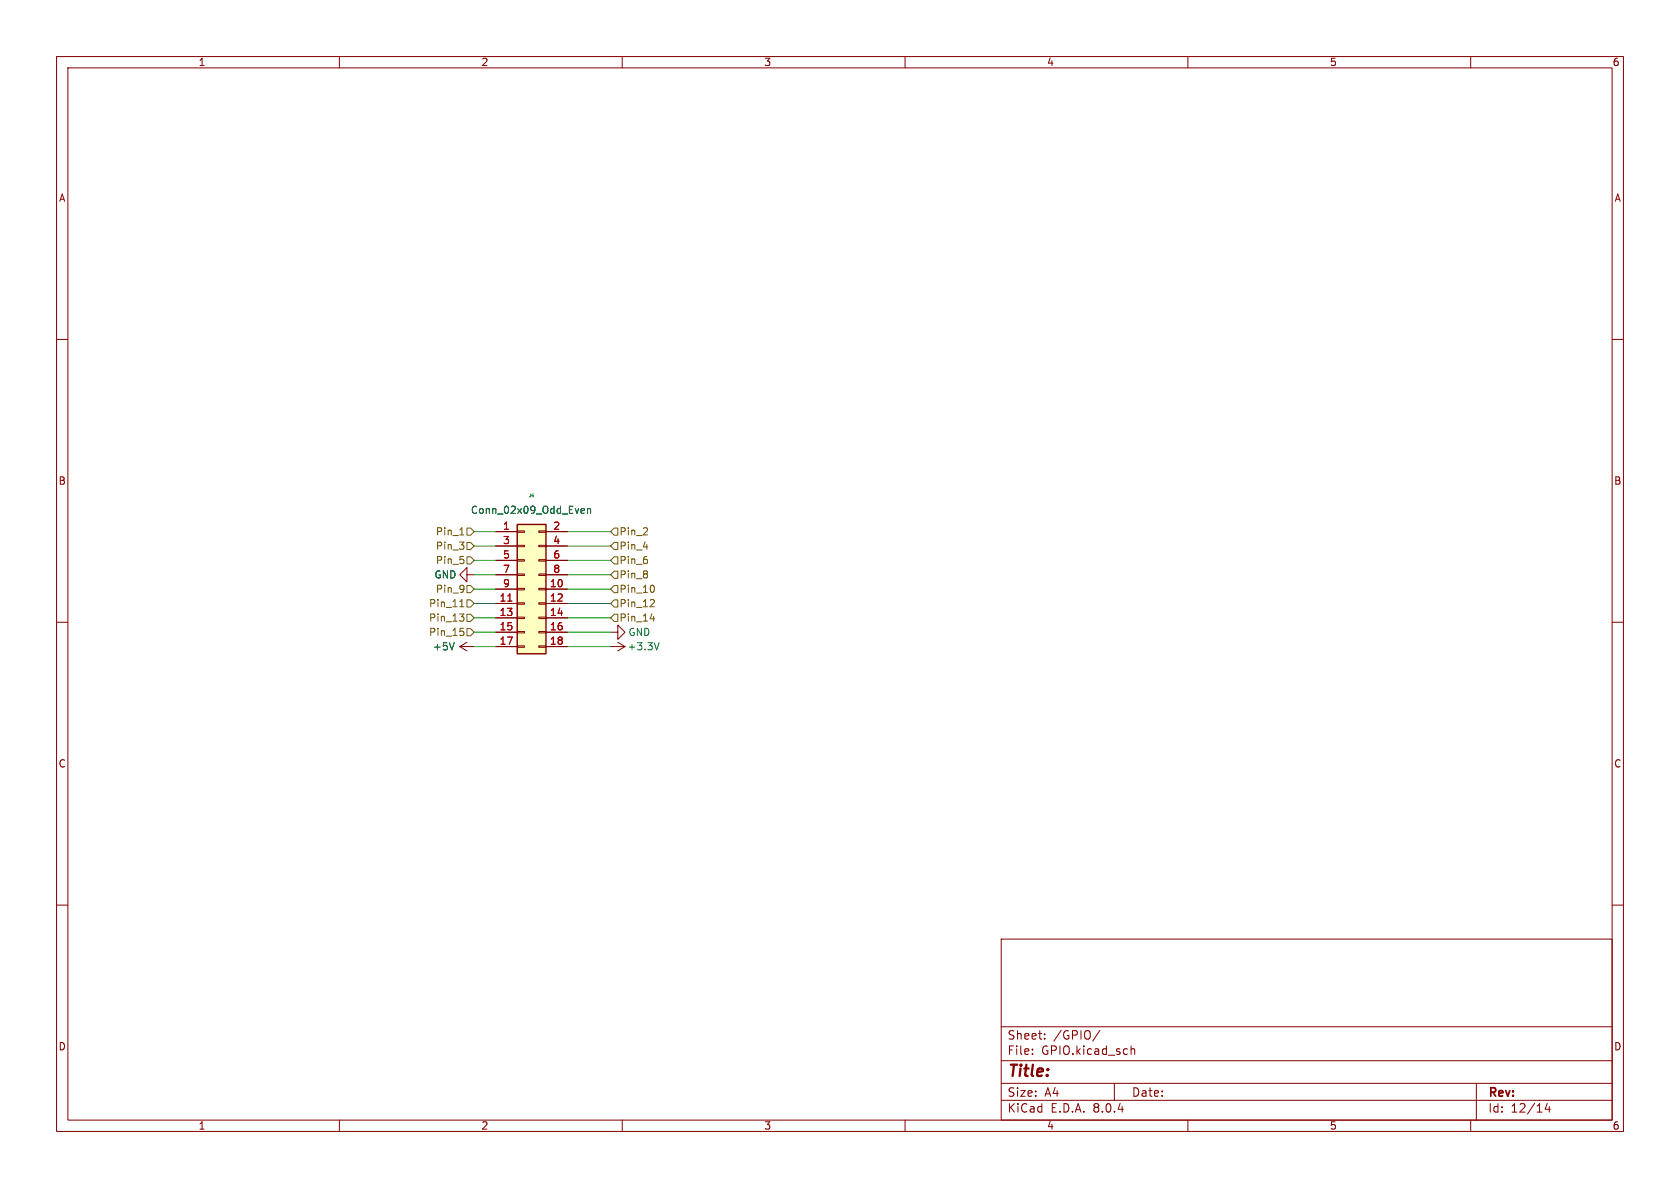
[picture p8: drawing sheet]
<svg xmlns="http://www.w3.org/2000/svg" width="297mm" height="210mm" viewBox="0 0 297 210" stroke-linecap="round" stroke-linejoin="round" font-family="sans-serif">
<g fill="none" stroke="#840000" stroke-width=".18">
<path d="M10 10h277v190h-277zM12 12h273v186h-273zM60 10v2M110 10v2M160 10v2M210 10v2M260 10v2M10 60h2M285 60h2M10 110h2M81.3 114.3l1.2 .8M81.3 114.3h2.5"/>
<path d="M82.5 101.6v-1.3l-1.2 1.3 1.2 1.3v-1.3h1.3M82.5 113.5l-1.2 .8M107.9 111.8h1.3v-1.3l1.3 1.3-1.3 1.2v-1.2M107.9 114.3h2.6M109.2 113.5l1.3 .8M110.5 114.3l-1.3 .8M285 110h2M10 160h2M285 160h2M177 166h108v32h-108zM60 198v2M110 198v2"/>
<path d="M160 198v2M177 194.5h108M177 191.5h108M177 187.5h108M177 181.5h108M182.5 186.3v.1M182.5 185.5v.1M184.7 183.6v.1M184.7 182.8v.1M194.5 182.1l-1.3 2M197 191.5v3M200 184.9v1.5"/>
<path d="M200 185.5l.2-.1 .3 .1 .1 .9M210 198v2M260 198v2M261 191.5v6.5M273.5 195l-.3 1.1h.9M273.9 195.6v1"/>
</g>
<path d="M80.3 113.6l-.4 1.3M116.5 113.6l-.4 1.3" fill="none" stroke="#006464" stroke-width=".18"/>
<path d="M91.4 92.7h5.1v22.9h-5.1z" fill="#ffffc2"/>
<g fill="none" stroke="#840000" stroke-width=".18">
<path d="M87.6 94h3.8M87.6 96.5h3.8M87.6 99.1h3.8M91.4 98.9h1.3v.3h-1.3zM91.4 96.4h1.3v.2h-1.3zM91.4 93.9h1.3v.2h-1.3zM95.2 98.9h1.3v.3h-1.3zM95.2 96.4h1.3v.2h-1.3zM95.2 93.9h1.3v.2h-1.3zM96.5 94h3.8M96.5 96.5h3.8M96.5 99.1h3.8"/>
<path d="M87.6 104.1h3.8M87.6 106.7h3.8M87.6 109.2h3.8M87.6 111.8h3.8M87.6 114.3h3.8M87.6 101.6h3.8M91.4 114.2h1.3v.2h-1.3zM91.4 111.6h1.3v.3h-1.3zM91.4 109.1h1.3v.2h-1.3zM91.4 106.6h1.3v.2h-1.3zM91.4 104h1.3v.3h-1.3zM91.4 101.5h1.3v.2h-1.3z"/>
<path d="M95.2 114.2h1.3v.2h-1.3zM95.2 111.6h1.3v.3h-1.3zM95.2 109.1h1.3v.2h-1.3zM95.2 106.6h1.3v.2h-1.3zM95.2 104h1.3v.3h-1.3zM95.2 101.5h1.3v.2h-1.3zM96.5 104.1h3.8M96.5 106.7h3.8M96.5 109.2h3.8M96.5 111.8h3.8M96.5 114.3h3.8M96.5 101.6h3.8"/>
</g>
<path d="M91.4 92.7h5.1v22.9h-5.1z" fill="none" stroke="#840000" stroke-width=".25"/>
<path d="M89.8 106.3h.7" fill="none" stroke="#a90000" stroke-width=".18"/>
<path d="M102.9 89.9l.4 .1v.2l-.6 .1M103.3 90.7h-.4M103.9 90l.1-.1 .4 .1v.7M103.9 89.9v.8M80.3 113.6l-.4 1.3" fill="none" stroke="#006464" stroke-width=".18"/>
<g fill="none" stroke="#725600" stroke-width=".18">
<path d="M81.3 94.6h.7M82.5 95.9h.7l.6 .6-.6 .7h-.7zM82.5 98.4h.7l.6 .7-.6 .6h-.7zM82.5 93.3h.7l.6 .7-.6 .6h-.7zM107.9 94l.7-.7h.6v1.3h-.6zM108.6 98.4h.6v1.3h-.6l-.7-.6zM108.6 95.9h.6v1.3h-.6l-.7-.7zM113.7 94.6h.8M113.7 96.7h.8M114.4 93.4v.4M81.2 108.5h.8l-.4 .5M81.3 107.3h.7"/>
<path d="M81.4 111.1h.6M81.4 106.3l.3-.3v1.3M81.8 109l.2 .3v.3l-.2 .2M81.8 111.6l.2 .2v.3l-.2 .2M82.5 106h.7l.6 .7-.6 .6h-.7zM82.5 103.5h.7l.6 .6-.6 .7h-.7zM82.5 108.6h.7l.6 .6-.6 .7h-.7zM82.5 111.1h.7l.6 .7-.6 .6h-.7zM107.9 104.1l.7-.6h.6v1.3h-.6zM108.6 101h.6v1.2h-.6l-.7-.6zM108.6 106h.6v1.3h-.6l-.7-.6zM108.6 108.6h.6v1.3h-.6l-.7-.7z"/>
<path d="M115 109.4h.7M115.4 103.4a.79 .79 0 0 1 0 1.3M115.4 106l.3 .2-.1 .3-.7 .8h.8M115.6 109v.8"/>
</g>
<g fill="none" stroke="#009600" stroke-width=".18">
<path d="M83.8 94h3.8M83.8 96.5h3.8M83.8 99.1h3.8M100.3 94h7.6M100.3 96.5h7.6M100.3 99.1h7.6M83.8 104.1h3.8M83.8 114.3h3.8M83.8 106.7h3.8M83.8 109.2h3.8M83.8 111.8h3.8M83.8 101.6h3.8"/>
<path d="M100.3 104.1h7.6M100.3 114.3h7.6M100.3 106.7h7.6M100.3 109.2h7.6M100.3 111.8h7.6M100.3 101.6h7.6"/>
</g>
<text font-size="2.8" fill="#840000" x="178" y="190.9">Title:</text>
<g font-size="2.1" fill="#840000">
<text x="178" y="184">Sheet:</text>
<text x="186.2" y="184">/GPIO/</text>
<text x="178" y="186.7">File:</text>
<text x="184.1" y="186.7">GPIO.kicad_sch</text>
<text x="178" y="196.9">KiCad</text>
<text x="178" y="194.1">Size:</text>
<text x="184.7" y="194.1">A4</text>
<text x="185.7" y="196.9">E.D.A.</text>
<text x="193.3" y="196.9">8.0.4</text>
<text x="200" y="194.1">Date:</text>
<text x="263" y="194.3">Rev:</text>
<text x="263" y="196.9">Id:</text>
<text x="267.1" y="196.9">12/14</text>
</g>
<g font-size="1.8" fill="#840000">
<text x="35" y="11.9">1</text>
<text x="85" y="11.9">2</text>
<text x="135" y="11.9">3</text>
<text x="185" y="11.9">4</text>
<text x="235" y="11.9">5</text>
<text x="285" y="11.9">6</text>
<text x="10.3" y="35.9">A</text>
<text x="285.3" y="35.9">A</text>
<text x="10.3" y="85.9">B</text>
<text x="285.3" y="85.9">B</text>
<text x="10.3" y="135.9">C</text>
<text x="285.3" y="135.9">C</text>
<text x="10.3" y="185.9">D</text>
<text x="285.3" y="185.9">D</text>
<text x="35" y="199.9">1</text>
<text x="85" y="199.9">2</text>
<text x="135" y="199.9">3</text>
<text x="185" y="199.9">4</text>
<text x="235" y="199.9">5</text>
<text x="285" y="199.9">6</text>
</g>
<g font-size="1.8" fill="#725600">
<text x="77" y="94.8">Pin_1</text>
<text x="109.4" y="94.8">Pin_2</text>
<text x="77" y="97.4">Pin_3</text>
<text x="77" y="99.9">Pin_5</text>
<text x="109.4" y="99.9">Pin_6</text>
<text x="109.4" y="97.4">Pin_4</text>
<text x="75.7" y="107.5">Pin_11</text>
<text x="77" y="105">Pin_9</text>
<text x="109.4" y="102.5">Pin_8</text>
<text x="109.4" y="107.5">Pin_12</text>
<text x="109.4" y="105">Pin_10</text>
<text x="75.7" y="110.1">Pin_13</text>
<text x="75.7" y="112.6">Pin_15</text>
<text x="109.4" y="110.1">Pin_14</text>
</g>
<g font-size="1.8" fill="#006464">
<text x="83.1" y="91">Conn_02x09_Odd_Even</text>
<text x="76.7" y="102.5">GND</text>
<text x="111" y="112.6">GND</text>
<text x="76.4" y="115.2">+5V</text>
<text x="110.8" y="115.2">+3.3V</text>
</g>
<g font-size="1.8" fill="#a90000">
<text x="88.8" y="93.7">1</text>
<text x="97.7" y="93.7">2</text>
<text x="88.8" y="96.3">3</text>
<text x="88.8" y="98.8">5</text>
<text x="88.8" y="101.3">7</text>
<text x="97.7" y="96.3">4</text>
<text x="97.7" y="98.8">6</text>
<text x="97.7" y="101.3">8</text>
<text x="88.2" y="106.4">11</text>
<text x="88.8" y="103.9">9</text>
<text x="97.1" y="103.9">10</text>
<text x="97.1" y="106.4">12</text>
<text x="88.2" y="109">13</text>
<text x="88.2" y="111.5">15</text>
<text x="97.1" y="109">14</text>
<text x="97.1" y="111.5">16</text>
<text x="88.2" y="114">17</text>
<text x="97.1" y="114">18</text>
</g>
<text font-size=".9" fill="#006464" x="93.5" y="88.1">J6</text>
</svg>
